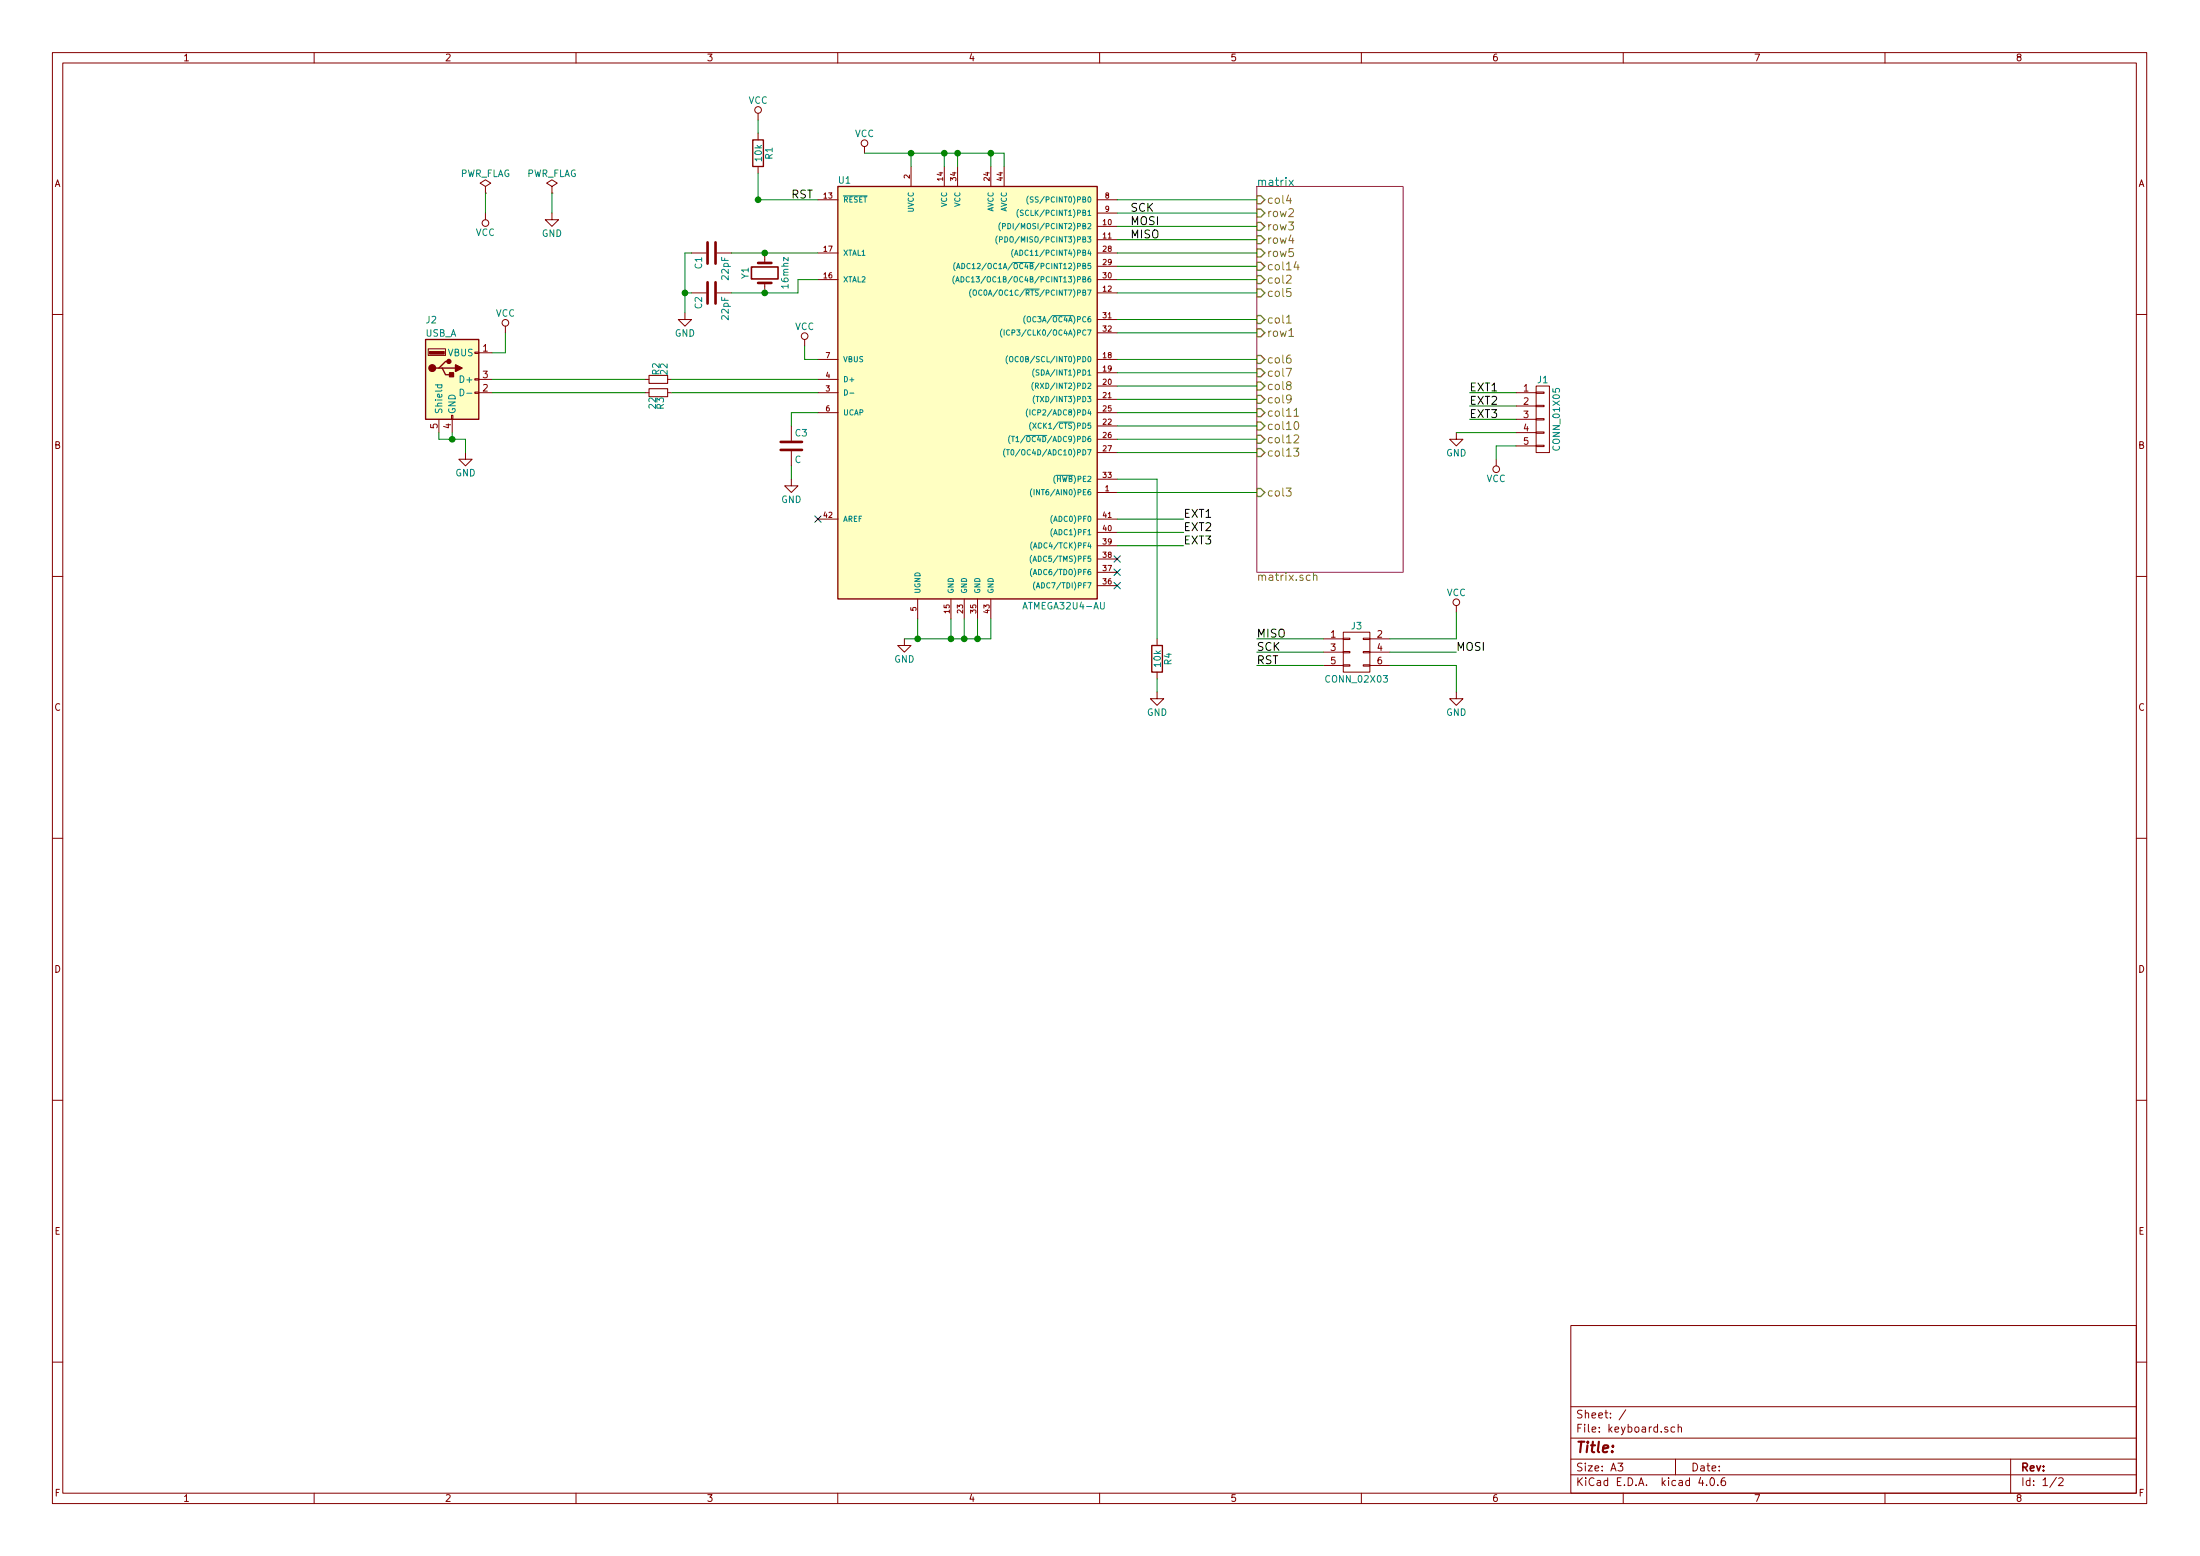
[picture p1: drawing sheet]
EESchema Schematic File Version 2
LIBS:power
LIBS:device
LIBS:transistors
LIBS:conn
LIBS:linear
LIBS:regul
LIBS:74xx
LIBS:cmos4000
LIBS:adc-dac
LIBS:memory
LIBS:xilinx
LIBS:microcontrollers
LIBS:dsp
LIBS:microchip
LIBS:analog_switches
LIBS:motorola
LIBS:texas
LIBS:intel
LIBS:audio
LIBS:interface
LIBS:digital-audio
LIBS:philips
LIBS:display
LIBS:cypress
LIBS:siliconi
LIBS:opto
LIBS:atmel
LIBS:contrib
LIBS:valves
LIBS:cherrymx
LIBS:switches
LIBS:keyboard-cache
EELAYER 25 0
EELAYER END
$Descr A3 16535 11693
encoding utf-8
Sheet 1 2
Title ""
Date ""
Rev ""
Comp ""
Comment1 ""
Comment2 ""
Comment3 ""
Comment4 ""
$EndDescr
$Comp
L Crystal Y1
U 1 1
P 5750 2050
F 0 "Y1" H 5750 2200 50  0000 C CNN
F 1 "16mhz" H 5750 1900 50  0000 C CNN
F 2 "Crystals:Crystal_HC49-4H_Vertical" H 5750 2050 50  0001 C CNN
F 3 "" H 5750 2050 50  0001 C CNN
	1    5750 2050
	0    -1   1    0   
$EndComp
$Comp
L C C1
U 1 1
P 5350 1900
F 0 "C1" H 5375 2000 50  0000 L CNN
F 1 "22pF" H 5375 1800 50  0000 L CNN
F 2 "Capacitors_THT:C_Rect_L4.6mm_W2.0mm_P2.50mm_MKS02_FKP02" H 5388 1750 50  0001 C CNN
F 3 "" H 5350 1900 50  0001 C CNN
	1    5350 1900
	0    -1   1    0   
$EndComp
$Comp
L C C2
U 1 1
P 5350 2200
F 0 "C2" H 5375 2300 50  0000 L CNN
F 1 "22pF" H 5375 2100 50  0000 L CNN
F 2 "Capacitors_THT:C_Rect_L4.6mm_W2.0mm_P2.50mm_MKS02_FKP02" H 5388 2050 50  0001 C CNN
F 3 "" H 5350 2200 50  0001 C CNN
	1    5350 2200
	0    -1   1    0   
$EndComp
$Comp
L GND #PWR01
U 1 1
P 5150 2350
F 0 "#PWR01" H 5150 2100 50  0001 C CNN
F 1 "GND" H 5150 2200 50  0000 C CNN
F 2 "" H 5150 2350 50  0001 C CNN
F 3 "" H 5150 2350 50  0001 C CNN
	1    5150 2350
	-1   0    0    -1  
$EndComp
$Comp
L USB_A J2
U 1 1
P 3400 2850
F 0 "J2" H 3200 3300 50  0000 L CNN
F 1 "USB_A" H 3200 3200 50  0000 L CNN
F 2 "Connectors:USB_A" H 3550 2800 50  0001 C CNN
F 3 "" H 3550 2800 50  0001 C CNN
	1    3400 2850
	1    0    0    -1  
$EndComp
$Sheet
S 9450 1400 1100 2900
U 591F3117
F0 "matrix" 60
F1 "matrix.sch" 60
F2 "row1" I L 9450 2500 60 
F3 "row2" I L 9450 1600 60 
F4 "row3" I L 9450 1700 60 
F5 "row4" I L 9450 1800 60 
F6 "row5" I L 9450 1900 60 
F7 "col1" I L 9450 2400 60 
F8 "col2" I L 9450 2100 60 
F9 "col3" I L 9450 3700 60 
F10 "col4" I L 9450 1500 60 
F11 "col5" I L 9450 2200 60 
F12 "col6" I L 9450 2700 60 
F13 "col7" I L 9450 2800 60 
F14 "col8" I L 9450 2900 60 
F15 "col9" I L 9450 3000 60 
F16 "col10" I L 9450 3200 60 
F17 "col11" I L 9450 3100 60 
F18 "col12" I L 9450 3300 60 
F19 "col13" I L 9450 3400 60 
F20 "col14" I L 9450 2000 60 
$EndSheet
$Comp
L ATMEGA32U4-AU U1
U 1 1
P 7300 3050
F 0 "U1" H 6350 4750 50  0000 C CNN
F 1 "ATMEGA32U4-AU" H 8000 1550 50  0000 C CNN
F 2 "Housings_QFP:TQFP-44_10x10mm_Pitch0.8mm" H 7300 3050 50  0001 C CIN
F 3 "" H 8400 4150 50  0001 C CNN
	1    7300 3050
	1    0    0    -1  
$EndComp
$Comp
L GND #PWR02
U 1 1
P 3500 3400
F 0 "#PWR02" H 3500 3150 50  0001 C CNN
F 1 "GND" H 3500 3250 50  0000 C CNN
F 2 "" H 3500 3400 50  0001 C CNN
F 3 "" H 3500 3400 50  0001 C CNN
	1    3500 3400
	1    0    0    -1  
$EndComp
$Comp
L VCC #PWR03
U 1 1
P 3800 2500
F 0 "#PWR03" H 3800 2350 50  0001 C CNN
F 1 "VCC" H 3800 2650 50  0000 C CNN
F 2 "" H 3800 2500 50  0001 C CNN
F 3 "" H 3800 2500 50  0001 C CNN
	1    3800 2500
	1    0    0    -1  
$EndComp
$Comp
L R_Small R2
U 1 1
P 4950 2850
F 0 "R2" H 4980 2870 50  0000 L CNN
F 1 "22" H 4980 2810 50  0000 L CNN
F 2 "Resistors_THT:R_Axial_DIN0207_L6.3mm_D2.5mm_P10.16mm_Horizontal" H 4950 2850 50  0001 C CNN
F 3 "" H 4950 2850 50  0001 C CNN
	1    4950 2850
	0    -1   -1   0   
$EndComp
$Comp
L R_Small R3
U 1 1
P 4950 2950
F 0 "R3" H 4980 2970 50  0000 L CNN
F 1 "22" H 4980 2910 50  0000 L CNN
F 2 "Resistors_THT:R_Axial_DIN0207_L6.3mm_D2.5mm_P10.16mm_Horizontal" H 4950 2950 50  0001 C CNN
F 3 "" H 4950 2950 50  0001 C CNN
	1    4950 2950
	0    1    1    0   
$EndComp
$Comp
L C C3
U 1 1
P 5950 3350
F 0 "C3" H 5975 3450 50  0000 L CNN
F 1 "C" H 5975 3250 50  0000 L CNN
F 2 "Capacitors_THT:C_Rect_L4.6mm_W2.0mm_P2.50mm_MKS02_FKP02" H 5988 3200 50  0001 C CNN
F 3 "" H 5950 3350 50  0001 C CNN
	1    5950 3350
	1    0    0    -1  
$EndComp
$Comp
L GND #PWR04
U 1 1
P 5950 3600
F 0 "#PWR04" H 5950 3350 50  0001 C CNN
F 1 "GND" H 5950 3450 50  0000 C CNN
F 2 "" H 5950 3600 50  0001 C CNN
F 3 "" H 5950 3600 50  0001 C CNN
	1    5950 3600
	1    0    0    -1  
$EndComp
$Comp
L VCC #PWR05
U 1 1
P 6500 1150
F 0 "#PWR05" H 6500 1000 50  0001 C CNN
F 1 "VCC" H 6500 1300 50  0000 C CNN
F 2 "" H 6500 1150 50  0001 C CNN
F 3 "" H 6500 1150 50  0001 C CNN
	1    6500 1150
	1    0    0    -1  
$EndComp
$Comp
L GND #PWR06
U 1 1
P 6800 4800
F 0 "#PWR06" H 6800 4550 50  0001 C CNN
F 1 "GND" H 6800 4650 50  0000 C CNN
F 2 "" H 6800 4800 50  0001 C CNN
F 3 "" H 6800 4800 50  0001 C CNN
	1    6800 4800
	1    0    0    -1  
$EndComp
NoConn ~ 6150 3900
$Comp
L R R1
U 1 1
P 5700 1150
F 0 "R1" V 5780 1150 50  0000 C CNN
F 1 "10k" V 5700 1150 50  0000 C CNN
F 2 "Resistors_THT:R_Axial_DIN0207_L6.3mm_D2.5mm_P10.16mm_Horizontal" V 5630 1150 50  0001 C CNN
F 3 "" H 5700 1150 50  0001 C CNN
	1    5700 1150
	1    0    0    -1  
$EndComp
$Comp
L VCC #PWR07
U 1 1
P 5700 900
F 0 "#PWR07" H 5700 750 50  0001 C CNN
F 1 "VCC" H 5700 1050 50  0000 C CNN
F 2 "" H 5700 900 50  0001 C CNN
F 3 "" H 5700 900 50  0001 C CNN
	1    5700 900 
	1    0    0    -1  
$EndComp
$Comp
L VCC #PWR08
U 1 1
P 6050 2600
F 0 "#PWR08" H 6050 2450 50  0001 C CNN
F 1 "VCC" H 6050 2750 50  0000 C CNN
F 2 "" H 6050 2600 50  0001 C CNN
F 3 "" H 6050 2600 50  0001 C CNN
	1    6050 2600
	1    0    0    -1  
$EndComp
$Comp
L CONN_02X03 J3
U 1 1
P 10200 4900
F 0 "J3" H 10200 5100 50  0000 C CNN
F 1 "CONN_02X03" H 10200 4700 50  0000 C CNN
F 2 "Pin_Headers:Pin_Header_Straight_2x03_Pitch2.54mm" H 10200 3700 50  0001 C CNN
F 3 "" H 10200 3700 50  0001 C CNN
	1    10200 4900
	1    0    0    -1  
$EndComp
Text Label 5950 1500 0    60   ~ 0
RST
Text Label 9450 5000 0    60   ~ 0
RST
Text Label 9450 4900 0    60   ~ 0
SCK
Text Label 9450 4800 0    60   ~ 0
MISO
$Comp
L VCC #PWR09
U 1 1
P 10950 4600
F 0 "#PWR09" H 10950 4450 50  0001 C CNN
F 1 "VCC" H 10950 4750 50  0000 C CNN
F 2 "" H 10950 4600 50  0001 C CNN
F 3 "" H 10950 4600 50  0001 C CNN
	1    10950 4600
	1    0    0    -1  
$EndComp
$Comp
L GND #PWR010
U 1 1
P 10950 5200
F 0 "#PWR010" H 10950 4950 50  0001 C CNN
F 1 "GND" H 10950 5050 50  0000 C CNN
F 2 "" H 10950 5200 50  0001 C CNN
F 3 "" H 10950 5200 50  0001 C CNN
	1    10950 5200
	1    0    0    -1  
$EndComp
Text Label 10950 4900 0    60   ~ 0
MOSI
Text Label 8500 1700 0    60   ~ 0
MOSI
Text Label 8500 1800 0    60   ~ 0
MISO
Text Label 8500 1600 0    60   ~ 0
SCK
$Comp
L R R4
U 1 1
P 8700 4950
F 0 "R4" V 8780 4950 50  0000 C CNN
F 1 "10k" V 8700 4950 50  0000 C CNN
F 2 "Resistors_THT:R_Axial_DIN0207_L6.3mm_D2.5mm_P10.16mm_Horizontal" V 8630 4950 50  0001 C CNN
F 3 "" H 8700 4950 50  0001 C CNN
	1    8700 4950
	1    0    0    -1  
$EndComp
$Comp
L GND #PWR011
U 1 1
P 8700 5200
F 0 "#PWR011" H 8700 4950 50  0001 C CNN
F 1 "GND" H 8700 5050 50  0000 C CNN
F 2 "" H 8700 5200 50  0001 C CNN
F 3 "" H 8700 5200 50  0001 C CNN
	1    8700 5200
	1    0    0    -1  
$EndComp
Text Label 8900 3900 0    60   ~ 0
EXT1
Text Label 8900 4000 0    60   ~ 0
EXT2
Text Label 8900 4100 0    60   ~ 0
EXT3
$Comp
L PWR_FLAG #FLG012
U 1 1
P 3650 1450
F 0 "#FLG012" H 3650 1525 50  0001 C CNN
F 1 "PWR_FLAG" H 3650 1600 50  0000 C CNN
F 2 "" H 3650 1450 50  0001 C CNN
F 3 "" H 3650 1450 50  0001 C CNN
	1    3650 1450
	1    0    0    -1  
$EndComp
$Comp
L PWR_FLAG #FLG013
U 1 1
P 4150 1450
F 0 "#FLG013" H 4150 1525 50  0001 C CNN
F 1 "PWR_FLAG" H 4150 1600 50  0000 C CNN
F 2 "" H 4150 1450 50  0001 C CNN
F 3 "" H 4150 1450 50  0001 C CNN
	1    4150 1450
	1    0    0    -1  
$EndComp
$Comp
L VCC #PWR014
U 1 1
P 3650 1600
F 0 "#PWR014" H 3650 1450 50  0001 C CNN
F 1 "VCC" H 3650 1750 50  0000 C CNN
F 2 "" H 3650 1600 50  0001 C CNN
F 3 "" H 3650 1600 50  0001 C CNN
	1    3650 1600
	-1   0    0    1   
$EndComp
$Comp
L GND #PWR015
U 1 1
P 4150 1600
F 0 "#PWR015" H 4150 1350 50  0001 C CNN
F 1 "GND" H 4150 1450 50  0000 C CNN
F 2 "" H 4150 1600 50  0001 C CNN
F 3 "" H 4150 1600 50  0001 C CNN
	1    4150 1600
	1    0    0    -1  
$EndComp
NoConn ~ 8400 4200
NoConn ~ 8400 4300
NoConn ~ 8400 4400
$Comp
L CONN_01X05 J1
U 1 1
P 11600 3150
F 0 "J1" H 11600 3450 50  0000 C CNN
F 1 "CONN_01X05" V 11700 3150 50  0000 C CNN
F 2 "Pin_Headers:Pin_Header_Straight_1x05_Pitch2.54mm" H 11600 3150 50  0001 C CNN
F 3 "" H 11600 3150 50  0001 C CNN
	1    11600 3150
	1    0    0    -1  
$EndComp
$Comp
L GND #PWR016
U 1 1
P 10950 3250
F 0 "#PWR016" H 10950 3000 50  0001 C CNN
F 1 "GND" H 10950 3100 50  0000 C CNN
F 2 "" H 10950 3250 50  0001 C CNN
F 3 "" H 10950 3250 50  0001 C CNN
	1    10950 3250
	1    0    0    -1  
$EndComp
$Comp
L VCC #PWR017
U 1 1
P 11250 3450
F 0 "#PWR017" H 11250 3300 50  0001 C CNN
F 1 "VCC" H 11250 3600 50  0000 C CNN
F 2 "" H 11250 3450 50  0001 C CNN
F 3 "" H 11250 3450 50  0001 C CNN
	1    11250 3450
	-1   0    0    1   
$EndComp
Wire Wire Line
	5500 1900 6150 1900
Wire Wire Line
	5500 2200 6000 2200
Connection ~ 5750 1900
Connection ~ 5750 2200
Wire Wire Line
	5200 1900 5150 1900
Wire Wire Line
	5150 1900 5150 2350
Wire Wire Line
	5150 2200 5200 2200
Connection ~ 5150 2200
Wire Wire Line
	3300 3250 3300 3300
Wire Wire Line
	3300 3300 3500 3300
Wire Wire Line
	3500 3300 3500 3400
Wire Wire Line
	3400 3250 3400 3300
Connection ~ 3400 3300
Wire Wire Line
	3700 2650 3800 2650
Wire Wire Line
	3800 2650 3800 2500
Wire Wire Line
	6000 2200 6000 2100
Wire Wire Line
	6000 2100 6150 2100
Wire Wire Line
	4850 2850 3700 2850
Wire Wire Line
	3700 2950 4850 2950
Wire Wire Line
	5050 2850 6150 2850
Wire Wire Line
	5050 2950 6150 2950
Wire Wire Line
	6150 3100 5950 3100
Wire Wire Line
	5950 3100 5950 3200
Wire Wire Line
	5950 3500 5950 3600
Wire Wire Line
	6850 1250 6850 1150
Wire Wire Line
	6500 1150 7550 1150
Wire Wire Line
	7100 1150 7100 1250
Connection ~ 6850 1150
Wire Wire Line
	7450 1150 7450 1250
Connection ~ 7100 1150
Wire Wire Line
	7550 1150 7550 1250
Connection ~ 7450 1150
Wire Wire Line
	7200 1250 7200 1150
Connection ~ 7200 1150
Wire Wire Line
	6900 4650 6900 4800
Wire Wire Line
	6800 4800 7450 4800
Wire Wire Line
	7150 4800 7150 4650
Connection ~ 6900 4800
Wire Wire Line
	7250 4800 7250 4650
Connection ~ 7150 4800
Wire Wire Line
	7350 4800 7350 4650
Connection ~ 7250 4800
Wire Wire Line
	7450 4800 7450 4650
Connection ~ 7350 4800
Wire Wire Line
	5700 1500 5700 1300
Wire Wire Line
	5700 900  5700 1000
Connection ~ 5700 1500
Wire Wire Line
	8400 1500 9450 1500
Wire Wire Line
	8400 1900 9450 1900
Wire Wire Line
	8400 2000 9450 2000
Wire Wire Line
	8400 2100 9450 2100
Wire Wire Line
	8400 2200 9450 2200
Wire Wire Line
	9450 2400 8400 2400
Wire Wire Line
	9450 2500 8400 2500
Wire Wire Line
	8400 2700 9450 2700
Wire Wire Line
	8400 2800 9450 2800
Wire Wire Line
	8400 2900 9450 2900
Wire Wire Line
	8400 3000 9450 3000
Wire Wire Line
	8400 3100 9450 3100
Wire Wire Line
	8400 3200 9450 3200
Wire Wire Line
	8400 3300 9450 3300
Wire Wire Line
	8400 3400 9450 3400
Wire Wire Line
	6150 2700 6050 2700
Wire Wire Line
	6050 2700 6050 2600
Wire Wire Line
	9950 5000 9450 5000
Wire Wire Line
	9950 4900 9450 4900
Wire Wire Line
	9450 4800 9950 4800
Wire Wire Line
	10450 4800 10950 4800
Wire Wire Line
	10950 4800 10950 4600
Wire Wire Line
	10450 5000 10950 5000
Wire Wire Line
	10950 5000 10950 5200
Wire Wire Line
	10450 4900 10950 4900
Wire Wire Line
	8400 1700 9450 1700
Wire Wire Line
	8400 1800 9450 1800
Wire Wire Line
	8400 1600 9450 1600
Wire Wire Line
	8400 3600 8700 3600
Wire Wire Line
	8700 3600 8700 4800
Wire Wire Line
	8700 5100 8700 5200
Wire Wire Line
	8400 3700 9450 3700
Wire Wire Line
	8400 3900 8900 3900
Wire Wire Line
	8400 4000 8900 4000
Wire Wire Line
	8400 4100 8900 4100
Wire Wire Line
	4150 1450 4150 1600
Wire Wire Line
	3650 1450 3650 1600
Wire Wire Line
	11400 3350 11250 3350
Wire Wire Line
	11250 3350 11250 3450
Wire Wire Line
	10950 3250 11400 3250
Wire Wire Line
	11400 3150 11050 3150
Wire Wire Line
	11400 3050 11050 3050
Wire Wire Line
	11400 2950 11050 2950
Text Label 11050 2950 0    60   ~ 0
EXT1
Text Label 11050 3050 0    60   ~ 0
EXT2
Text Label 11050 3150 0    60   ~ 0
EXT3
Wire Wire Line
	6150 1500 5700 1500
$EndSCHEMATC
